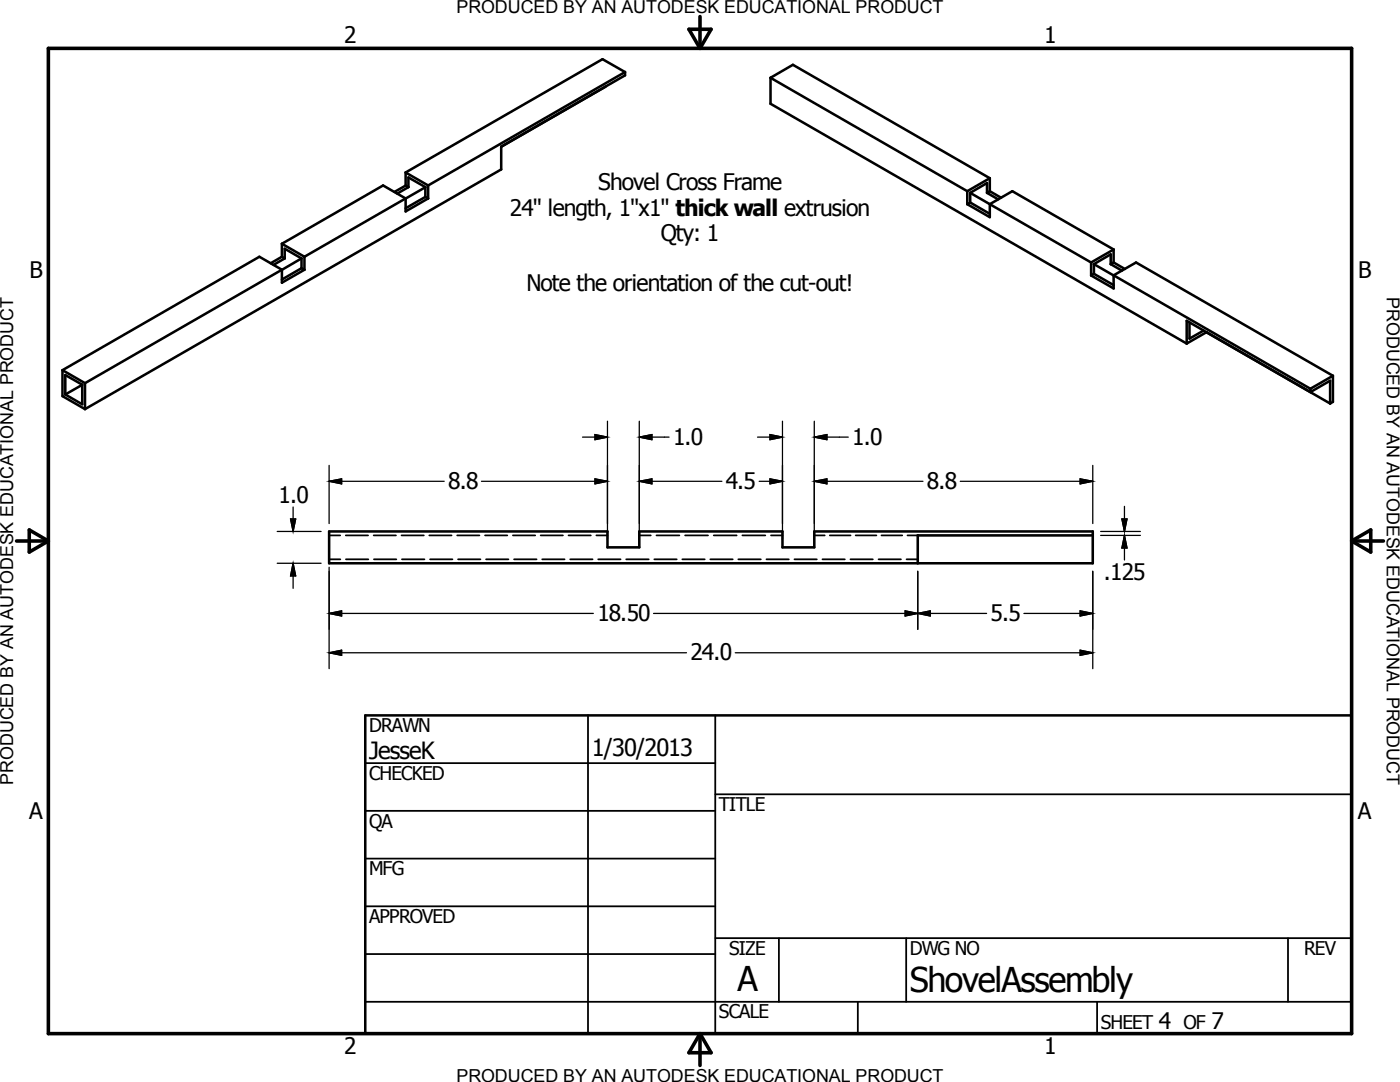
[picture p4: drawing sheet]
<svg xmlns="http://www.w3.org/2000/svg" width="279mm" height="216mm" viewBox="0 0 279 216" stroke-linecap="round" stroke-linejoin="round" font-family="sans-serif">
<g fill="none" stroke="#000" stroke-width=".51">
<path d="M120.8 17.3l-20.8 12M120.8 17.3h.1M124.7 14.4v.6l-24.7 14.3v4.5l-83 47.8M124.7 14.4l-39.3 22.6M124.7 14.4l-4.5-2.6-39.3 22.6M153.8 15.5l4.4-2.6 39.3 22.7M153.8 15.5l39.2 22.7M153.8 15.5v5.2l83 47.9M80.9 37l.6 .3M80.9 37l-2.2 1.3M80.9 34.4l4.5 2.6M80.9 34.4v2.6"/>
<path d="M81.5 37.3l-2.2 1.3M81.5 37.3v-1.9l3.4 1.9v2M84.9 39.3l-4 2.3M84.9 39.3l.5 .3M84.9 37.4l-24.1 13.8M85.4 39.6l-4.5 2.6v-2.6l-4.4-2.6-20.2 11.6M85.4 37v2.6M193 38.2v2.5M193.6 38.5v1.9M193.6 38.5l3.4-2v2M193.6 38.5l24.2 13.9M197 38.5l2.2 1.3"/>
<path d="M197.5 38.2l2.3 1.2M197.5 38.2l-.5 .3M197.5 35.6v2.6M197.5 35.6l-4.5 2.6M56.3 53.8v2.6l4.5-2.6M56.3 51.2l.5 .4M56.3 51.2l-2.3 1.3M56.3 48.6l4.5 2.6M56.3 48.6v2.6M56.3 53.8l-4.5-2.6-39.3 22.7M56.3 53.8l-39.3 22.7M56.8 51.6l-2.2 1.3"/>
<path d="M56.8 51.6v-2l3.4 2M60.2 53.5l-3.9 2.3M60.2 53.5l.6 .3M60.2 51.6v1.9M60.2 51.6l-3.9 2.2M60.8 51.2v2.6M193 40.7l4.5 2.6v-2.6l4.5-2.5 20.2 11.6M193.6 40.4l3.9 2.3M193.6 40.4l-.6 .3M217.8 52.4v2.6M218.3 54.6l3.9 2.3M218.3 54.6l-.5 .4"/>
<path d="M218.3 52.7v1.9M218.3 52.7l3.4-2v2M218.3 52.7l3.9 2.3M221.7 52.7l2.2 1.3M222.2 52.4l2.3 1.3M222.2 52.4l-.5 .3M222.2 54.9v2.7l-4.4-2.6M222.2 49.8v2.6M222.2 54.9l4.5-2.5 39.3 22.6M222.2 49.8l-4.4 2.6M222.2 54.9l39.3 22.7M12.5 73.9l4.5 2.6"/>
<path d="M12.5 73.9v5.1l4.5 2.6M13 74.8l3.4 2v3.9l-3.4-2zM16.4 76.8l-3.4 1.9M17 76.5v5.1M236.8 68.6v-4.6l24.7 14.2M237.4 64.3v3.3l2.8-1.6M240.8 66.3l-4 2.3M240.8 66.3h.1M240.8 66.3l24.7 14.2M261.5 78.2l4-2.2v4.5M261.5 77.6v.6M266 75l-4.5 2.6"/>
<path d="M266 75v5.2l-.5 .3M65.7 106h55.5v3.2h6.4v-3.2h28.6v3.2h6.3v-3.2h55.6v6.4h-152.4zM218.1 106.8h-34.9v5.6M72.9 142.7h196.8v63.5h-196.8z"/>
</g>
<g fill="none" stroke="#000" stroke-width=".36">
<path d="M65.7 106.8h2.2M65.7 111.6h2.2M69 106.8h4.5M69 111.6h4.5M74.6 106.8h4.4M74.6 111.6h4.5M80.1 106.8h4.5M80.2 111.6h4.5M85.7 106.8h4.4M85.8 111.6h4.5M91.2 106.8h4.5M91.4 111.6h4.5"/>
<path d="M96.8 106.8h4.4M97 111.6h4.5M102.4 106.8h4.4M102.6 111.6h4.5M107.9 106.8h4.4M108.2 111.6h4.5M113.5 106.8h4.4M113.8 111.6h4.5M119 106.8h2.2M119.4 111.6h4.5M125 111.6h4.5M127.6 106.8h2.3"/>
<path d="M130.6 111.6h4.5M131 106.8h4.6M136.2 111.6h4.4M136.7 106.8h4.6M141.8 111.6h4.4M142.4 106.8h4.6M147.3 111.6h4.5M148.2 106.8h4.5M153 111.6h4.4M153.9 106.8h2.3M158.5 111.6h4.5M162.5 106.8h2.1"/>
<path d="M164.1 111.6h4.5M165.6 106.8h4.1M169.7 111.6h4.5M170.8 106.8h4.1M175.3 111.6h4.5M175.9 106.8h4.2M180.9 111.6h2.3M181.1 106.8h2.1M72.9 152.3h69.8M117.3 142.7v63.5M142.7 158.5h127M142.7 142.7v63.5"/>
<path d="M72.9 161.8h69.8M72.9 171.3h69.8M72.9 180.8h69.8M72.9 190.4h69.8M72.9 199.9h196.8M142.7 187.2h127M155.4 187.2v12.7M171.2 199.9v6.3M180.8 187.2v12.7M218.9 199.9v6.3M257 187.2v12.7"/>
</g>
<path d="M9.7 9.7h260v196.5h-260zM137.5 5.8h4.4l-2.2 3.9zM139.7 3.3v6.4M3.3 107.9h6.4M5.8 105.7l3.9 2.2-3.9 2.3zM269.7 107.9h6.4M269.7 107.9l3.9-2.2v4.5zM139.7 206.2v6.4M139.7 206.2l2.2 3.9h-4.4z" fill="none" stroke="#000" stroke-width=".71"/>
<g fill="none" stroke="#000" stroke-width=".25">
<path d="M65.7 96l2.5-.4v.9zM65.7 92.9v11.6M65.7 96h22.9M96.1 96h25.1M116.3 87.2h4.9M118.7 86.7l2.5 .5-2.5 .5zM118.7 95.6l2.5 .4-2.5 .5zM121.2 84v23.6M127.6 87.2h5.9M127.6 87.2l2.5-.5v1zM127.6 96l2.5-.4v.9zM127.6 84v23.6"/>
<path d="M127.6 96h16.5M151.2 87.2h5M151.5 96h4.7M153.7 86.7l2.5 .5-2.5 .5zM153.7 95.6l2.5 .4-2.5 .5zM156.2 84v23.6M162.5 87.2h6.8M162.5 87.2l2.5-.5v1zM162.5 96l2.5-.4v.9zM162.5 84v23.6M162.5 96h21.7M191.6 96h26.5"/>
<path d="M215.6 95.6l2.5 .4-2.5 .5zM218.1 92.9v11.6M55.3 106h8.8M55.3 112.4h8.8M58 103.6h1l-.5 2.4zM58.5 101.2v4.8M58.5 112.4v5M58.5 112.4l.5 2.5h-1zM65.7 113.2v20.2M183.2 114v11.6M218.1 114v19.4M219.7 106h7.9"/>
<path d="M219.7 106.8h7.9M223.9 103.6h1l-.5 2.4zM224.4 101v5M224.4 106.8v4.9M224.4 106.8l.5 2.5h-1zM65.7 122.4h52.7M65.7 130.3h71.3M65.7 130.3l2.5-.6v1.1zM65.7 122.4l2.5-.5v1zM130.4 122.4h66.5M146.7 130.3h71.4M180.6 121.9l5 1v-1l-5 1z"/>
<path d="M204.3 122.4h13.8M215.6 121.9l2.5 .5-2.5 .5zM215.6 129.7l2.5 .6-2.5 .5z"/>
</g>
<g fill="#000" stroke="#000" stroke-width=".25">
<path d="M65.7 96l2.5-.4v.9zM118.7 86.7l2.5 .5-2.5 .5zM118.7 95.6l2.5 .4-2.5 .5zM127.6 87.2l2.5-.5v1zM127.6 96l2.5-.4v.9zM153.7 86.7l2.5 .5-2.5 .5zM153.7 95.6l2.5 .4-2.5 .5zM162.5 87.2l2.5-.5v1zM162.5 96l2.5-.4v.9zM215.6 95.6l2.5 .4-2.5 .5zM58 103.6h1l-.5 2.4zM58.5 112.4l.5 2.5h-1z"/>
<path d="M223.9 103.6h1l-.5 2.4zM224.4 106.8l.5 2.5h-1zM65.7 130.3l2.5-.6v1.1zM65.7 122.4l2.5-.5v1zM180.6 121.9l2.6 .5-2.6 .5zM183.2 122.4l2.4-.5v1zM215.6 121.9l2.5 .5-2.5 .5zM215.6 129.7l2.5 .6-2.5 .5z"/>
</g>
<g font-size="6.8">
<text x="147.2" y="197.7">A</text>
<text x="181.6" y="197.9">ShovelAssembly</text>
</g>
<g font-size="4.7">
<text x="73.7" y="151.4">JesseK</text>
<text x="118.1" y="150.8">1/30/2013</text>
</g>
<g font-size="4.5">
<text x="68.7" y="8.7">2</text>
<text x="208.4" y="8.7">1</text>
<text x="119.4" y="38">Shovel Cross Frame</text>
<text x="101.8" y="43">24&quot; length, 1&quot;x1&quot; thick wall extrusion</text>
<text x="131.9" y="48">Qty: 1</text>
<text x="5.9" y="55.5">B</text>
<text x="105.1" y="58.1">Note the orientation of the cut-out!</text>
<text x="271" y="55.5">B</text>
<text x="134.3" y="88.7">1.0</text>
<text x="170.1" y="88.7">1.0</text>
<text x="55.6" y="100.3">1.0</text>
<text x="89.5" y="97.6">8.8</text>
<text x="144.9" y="97.6">4.5</text>
<text x="185" y="97.6">8.8</text>
<text x="220.3" y="115.6">.125</text>
<text x="119.2" y="123.9">18.50</text>
<text x="197.7" y="123.9">5.5</text>
<text x="137.8" y="131.8">24.0</text>
<text x="5.8" y="163.4">A</text>
<text x="271" y="163.4">A</text>
<text x="231.3" y="205.4">4</text>
<text x="241.8" y="205.4">7</text>
<text x="68.7" y="210.3">2</text>
<text x="208.4" y="210.3">1</text>
</g>
<g font-size="3.8">
<text x="73.7" y="146">DRAWN</text>
<text x="73.7" y="155.6">CHECKED</text>
<text x="143.5" y="161.8">TITLE</text>
<text x="73.7" y="165.2">QA</text>
<text x="73.7" y="174.7">MFG</text>
<text x="73.7" y="184.2">APPROVED</text>
<text x="145.5" y="190.5">SIZE</text>
<text x="181.6" y="190.6">DWG NO</text>
<text x="260.3" y="190.5">REV</text>
<text x="143.5" y="203.2">SCALE</text>
<text x="219.7" y="205.4">SHEET</text>
<text x="236.2" y="205.4">OF</text>
</g>
<g font-size="3.6">
<text x="91.1" y="2.6">PRODUCED BY AN AUTODESK EDUCATIONAL PRODUCT</text>
<text x="276.8" y="59.4" transform="rotate(90 276.8 59.4)">PRODUCED BY AN AUTODESK EDUCATIONAL PRODUCT</text>
<text x="2.6" y="156.5" transform="rotate(-90 2.6 156.5)">PRODUCED BY AN AUTODESK EDUCATIONAL PRODUCT</text>
<text x="91.1" y="215.9">PRODUCED BY AN AUTODESK EDUCATIONAL PRODUCT</text>
</g>
</svg>
